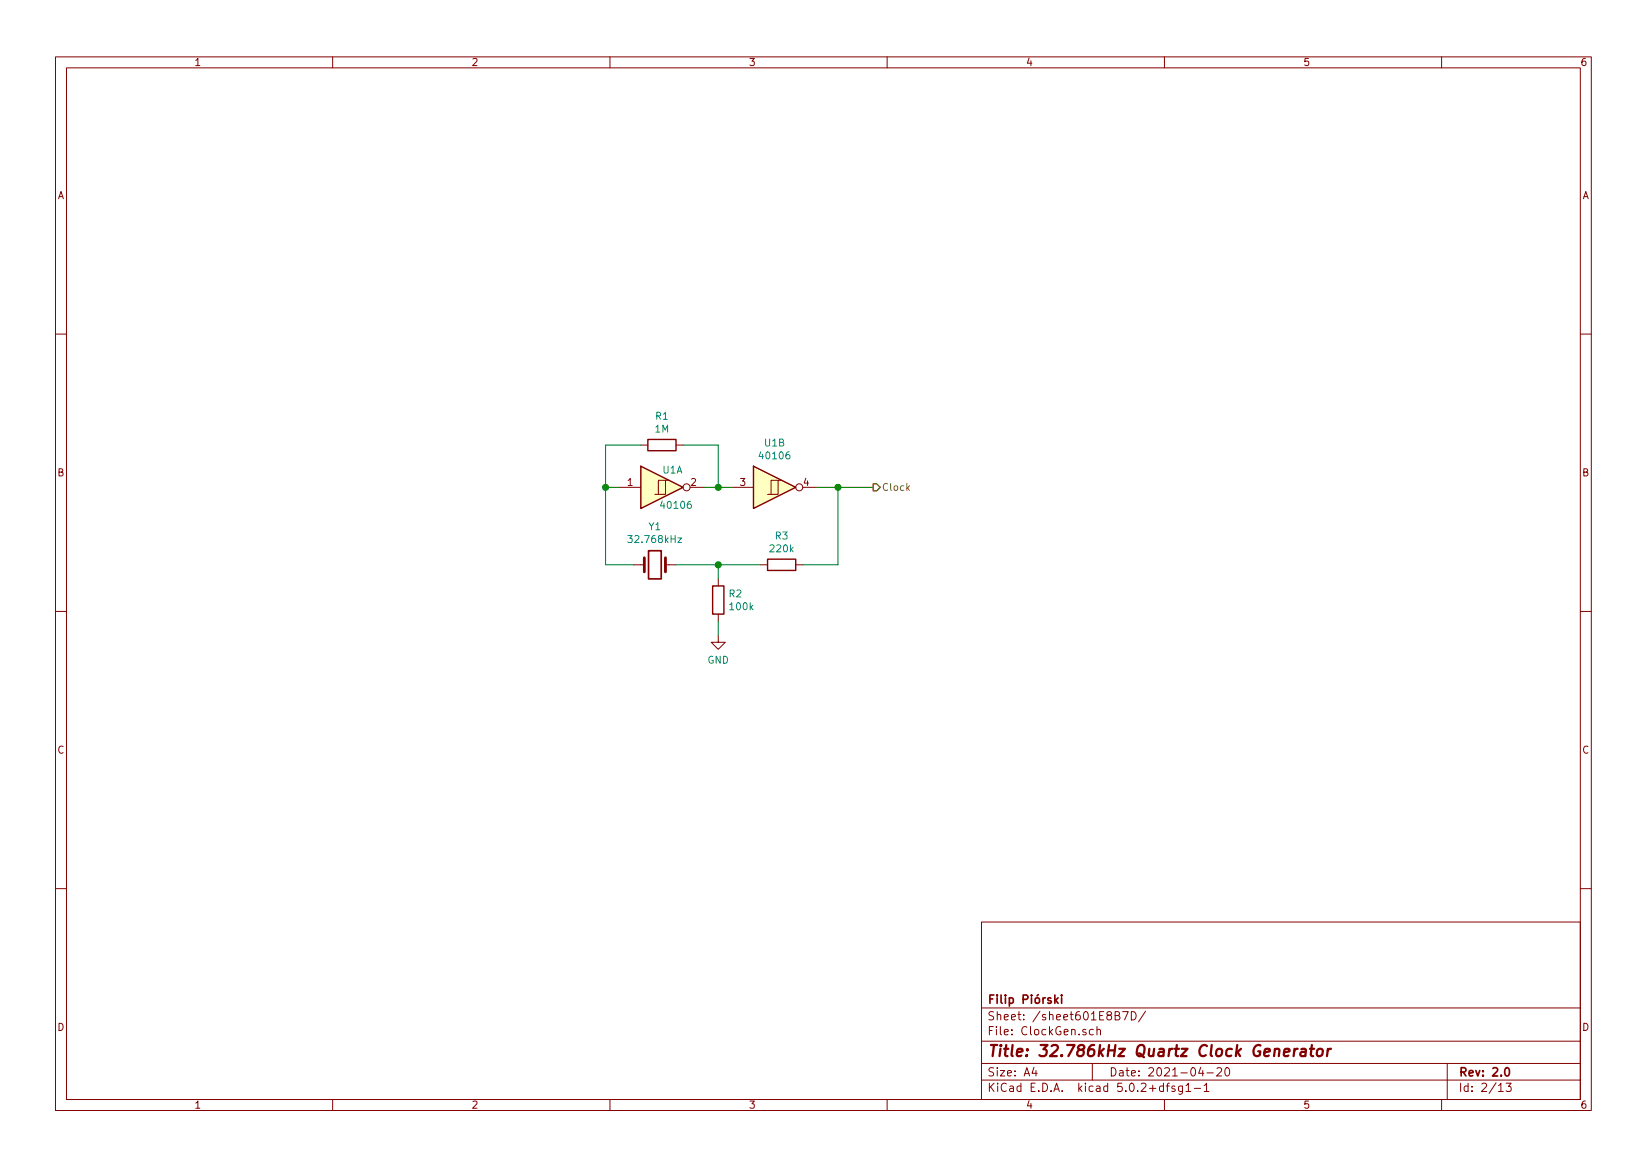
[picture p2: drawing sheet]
EESchema Schematic File Version 4
LIBS:XYgen-cache
EELAYER 26 0
EELAYER END
$Descr A4 11693 8268
encoding utf-8
Sheet 2 13
Title "32.786kHz Quartz Clock Generator"
Date "2021-04-20"
Rev "2.0"
Comp "Filip Piórski"
Comment1 ""
Comment2 ""
Comment3 ""
Comment4 ""
$EndDescr
$Comp
L 4xxx:40106 U1
U 1 1
P 4700 3450
F 0 "U1" H 4775 3575 50  0000 C CNN
F 1 "40106" H 4800 3325 50  0000 C CNN
F 2 "Package_SO:TSSOP-14_4.4x5mm_P0.65mm" H 4700 3450 50  0001 C CNN
F 3 "http://www.nxp.com/documents/data_sheet/HEF40106B.pdf" H 4700 3450 50  0001 C CNN
	1    4700 3450
	1    0    0    -1  
$EndComp
$Comp
L 4xxx:40106 U1
U 2 1
P 5500 3450
F 0 "U1" H 5500 3767 50  0000 C CNN
F 1 "40106" H 5500 3676 50  0000 C CNN
F 2 "Package_SO:TSSOP-14_4.4x5mm_P0.65mm" H 5500 3450 50  0001 C CNN
F 3 "http://www.nxp.com/documents/data_sheet/HEF40106B.pdf" H 5500 3450 50  0001 C CNN
	2    5500 3450
	1    0    0    -1  
$EndComp
$Comp
L Device:Crystal Y1
U 1 1
P 4650 4000
F 0 "Y1" H 4650 3732 50  0000 C CNN
F 1 "32.768kHz" H 4650 3823 50  0000 C CNN
F 2 "Crystal:Crystal_C26-LF_D2.1mm_L6.5mm_Vertical" H 4650 4000 50  0001 C CNN
F 3 "~" H 4650 4000 50  0001 C CNN
	1    4650 4000
	-1   0    0    1   
$EndComp
$Comp
L Device:R R2
U 1 1
P 5100 4250
F 0 "R2" H 5170 4296 50  0000 L CNN
F 1 "100k" H 5170 4205 50  0000 L CNN
F 2 "Resistor_SMD:R_0805_2012Metric_Pad1.15x1.40mm_HandSolder" V 5030 4250 50  0001 C CNN
F 3 "~" H 5100 4250 50  0001 C CNN
	1    5100 4250
	1    0    0    -1  
$EndComp
$Comp
L power:GND #PWR021
U 1 1
P 5100 4500
F 0 "#PWR021" H 5100 4250 50  0001 C CNN
F 1 "GND" H 5100 4325 50  0000 C CNN
F 2 "" H 5100 4500 50  0001 C CNN
F 3 "" H 5100 4500 50  0001 C CNN
	1    5100 4500
	1    0    0    -1  
$EndComp
$Comp
L Device:R R3
U 1 1
P 5550 4000
F 0 "R3" V 5343 4000 50  0000 C CNN
F 1 "220k" V 5434 4000 50  0000 C CNN
F 2 "Resistor_SMD:R_0805_2012Metric_Pad1.15x1.40mm_HandSolder" V 5480 4000 50  0001 C CNN
F 3 "~" H 5550 4000 50  0001 C CNN
	1    5550 4000
	0    1    1    0   
$EndComp
Wire Wire Line
	4500 4000 4300 4000
Wire Wire Line
	4300 4000 4300 3450
Wire Wire Line
	4300 3450 4400 3450
$Comp
L Device:R R1
U 1 1
P 4700 3150
F 0 "R1" V 4493 3150 50  0000 C CNN
F 1 "1M" V 4584 3150 50  0000 C CNN
F 2 "Resistor_SMD:R_0805_2012Metric_Pad1.15x1.40mm_HandSolder" V 4630 3150 50  0001 C CNN
F 3 "~" H 4700 3150 50  0001 C CNN
	1    4700 3150
	0    1    1    0   
$EndComp
Wire Wire Line
	4300 3450 4300 3150
Wire Wire Line
	4300 3150 4550 3150
Connection ~ 4300 3450
Wire Wire Line
	4850 3150 5100 3150
Wire Wire Line
	5100 3150 5100 3450
Wire Wire Line
	5100 3450 5000 3450
Wire Wire Line
	5200 3450 5100 3450
Connection ~ 5100 3450
Wire Wire Line
	5700 4000 5950 4000
Wire Wire Line
	5100 4400 5100 4500
Wire Wire Line
	4800 4000 5100 4000
Wire Wire Line
	5100 4100 5100 4000
Connection ~ 5100 4000
Wire Wire Line
	5100 4000 5400 4000
Wire Wire Line
	5800 3450 5950 3450
Wire Wire Line
	5950 4000 5950 3450
Connection ~ 5950 3450
Wire Wire Line
	5950 3450 6200 3450
Text HLabel 6200 3450 2    50   Output ~ 0
Clock
$EndSCHEMATC
